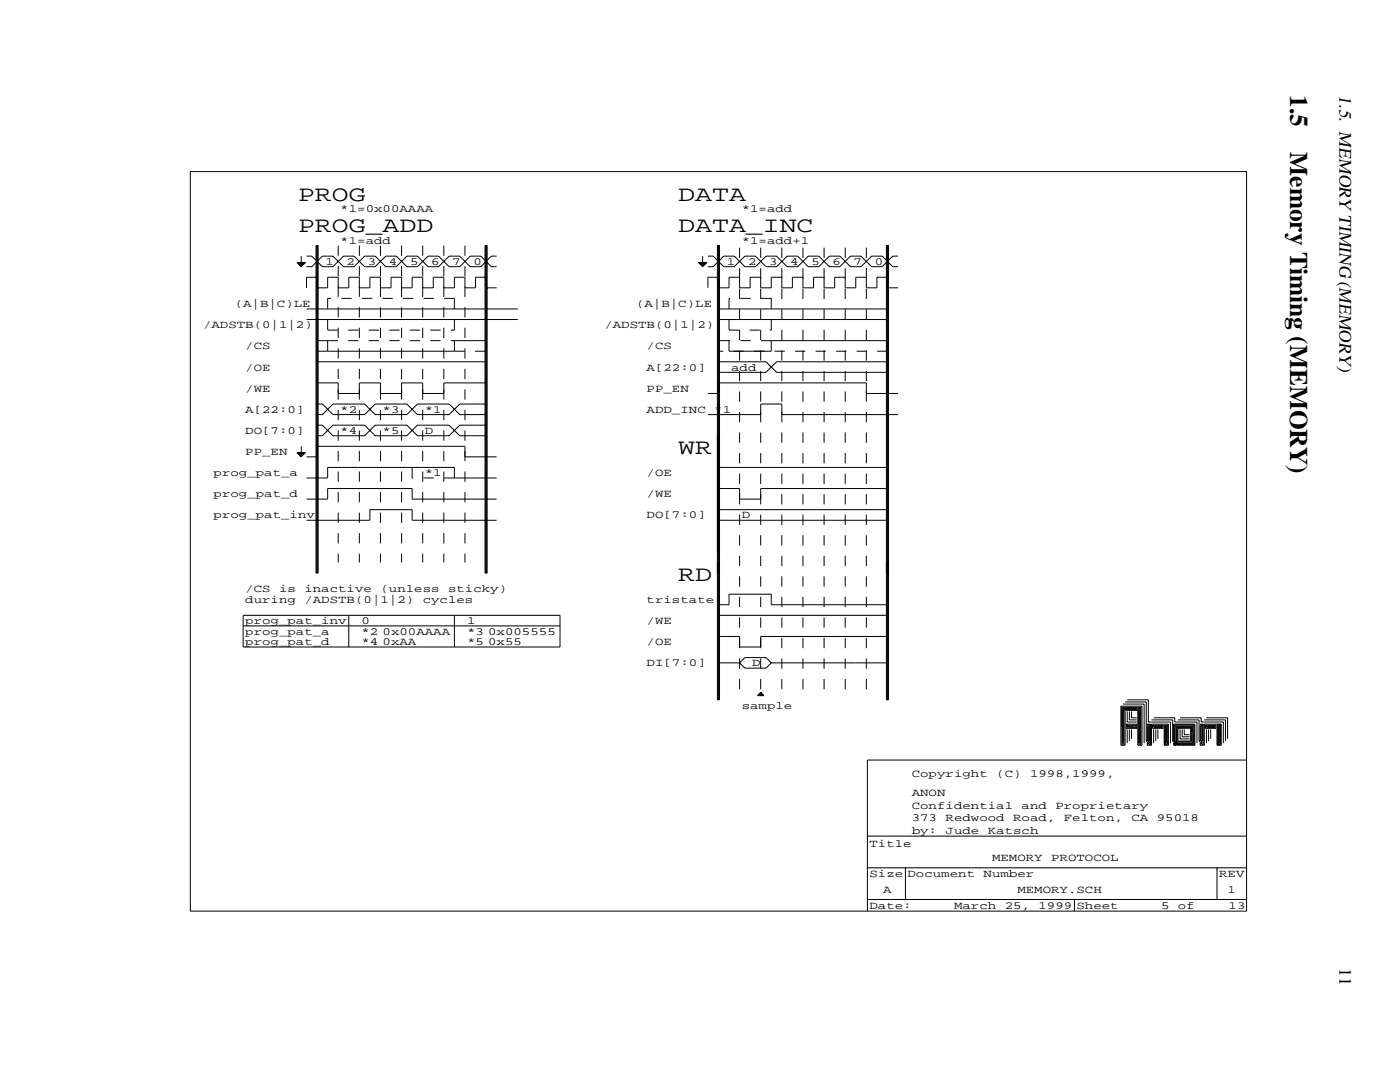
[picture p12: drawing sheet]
<svg xmlns="http://www.w3.org/2000/svg" width="279mm" height="216mm" viewBox="0 0 279 216" stroke-linecap="round" stroke-linejoin="round" font-family="sans-serif">
<g fill="none" stroke="#000" stroke-width=".2">
<path d="M38 34.2h210.8v147.6h-210.8zM59.3 52.4h1.7l-.9 .8zM59.5 52.4v.2M59.7 52.4v.4M59.9 52.4v.6M60.1 51.1v2.1M60.3 52.4v.6M60.5 52.4v.4M60.8 52.4v.2M61.2 51.1h1l2.1 2.1h2.1l2.2-2.1h2.1l2.1 2.1h2.1l2.1-2.1h2.1l2.1 2.1h2.1l2.1-2.1h2.1l2.1 2.1h2.1l2.1-2.1h2.2l2.1 2.1h1M63.1 49h.4v65.3h-.4zM63.3 49v65.3"/>
<path d="M63.3 55.3h-2.1v2.1M96.8 49h.4v65.3h-.4zM97 49v65.3M97 55.3h-2.1v2.1h-2.1v-2.1h-2.1v2.1h-2.1v-2.1h-2.1v2.1h-2.1v-2.1h-2.1v2.1h-2.2v-2.1h-2.1v2.1h-2.1v-2.1h-2.1v2.1h-2.1v-2.1h-2.1v2.1h-2.1v-2.1h-2.1v2.1h-2.1M97 57.4h2.1M99.1 51.1h-1l-2.1 2.1h-2.2l-2.1-2.1h-2.1l-2.1 2.1h-2.1l-2.1-2.1h-2.1l-2.1 2.1h-2.1l-2.1-2.1h-2.1l-2.1 2.1h-2.1l-2.2-2.1h-2.1l-2.1 2.1h-1M139.4 52.4h1.7l-.9 .8zM139.6 52.4v.2M139.8 52.4v.4M140 52.4v.6M140.2 51.1v2.1M140.4 52.4v.6"/>
<path d="M140.6 52.4v.4M140.9 52.4v.2M141.3 51.1h1l2.1 2.1h2.1l2.2-2.1h2.1l2.1 2.1h2.1l2.1-2.1h2.1l2.1 2.1h2.1l2.1-2.1h2.1l2.1 2.1h2.1l2.1-2.1h2.2l2.1 2.1h1M143.2 49h.4v90.6h-.4zM143.4 49v90.6M143.4 55.3h-2.1v2.1M176.9 49h.4v90.6h-.4zM177.1 55.3h-2.1v2.1h-2.1v-2.1h-2.1v2.1h-2.1v-2.1h-2.1v2.1h-2.1v-2.1h-2.1v2.1h-2.2v-2.1h-2.1v2.1h-2.1v-2.1h-2.1v2.1h-2.1v-2.1h-2.1v2.1h-2.1v-2.1h-2.1v2.1h-2.1M177.1 49v90.6M177.1 57.4h2.1M179.2 51.1h-1l-2.1 2.1h-2.2l-2.1-2.1h-2.1l-2.1 2.1h-2.1l-2.1-2.1h-2.1l-2.1 2.1h-2.1l-2.1-2.1h-2.1l-2.1 2.1h-2.1l-2.2-2.1h-2.1l-2.1 2.1h-1M61.2 61.6h42.1"/>
<path d="M61.2 63.8h42.1M63.3 72.2h33.7M63.3 68h2.1v2.1h25.3v-2.1h6.3M63.3 76.4h4.2v2.1h4.2v-2.1h4.2v2.1h4.2v-2.1h4.3v2.1h4.2v-2.1h8.4M141.3 78.5h2.1M143.4 72.2h9.5l2.1 2.1h22.1M143.4 61.6h33.7M143.4 63.8h33.7M143.4 68h2.1v2.1h8.4v-2.1h23.2M143.4 76.4h29.5v2.1h6.3M177.1 72.2h-22.1l-2.1 2.1h-9.5M59.3 90.3h1.7l-.9 .9z"/>
<path d="M59.5 90.3v.2M59.7 90.3v.4M59.9 90.3v.6M60.1 89.1v2.1M60.3 90.3v.6M60.5 90.3v.4M60.8 90.3v.2M61.2 91.2h2.1M61.2 95.4h4.2v-2.1h25.3v2.1h8.4M61.2 99.6h4.2v-2.1h16.9v2.1h16.8M63.3 80.6h1l2.1 2.1h6.4l2.1-2.1h6.3l2.1 2.1h6.3l2.1-2.1h5.3M63.3 82.7h1l2.1-2.1h6.4l2.1 2.1h6.3l2.1-2.1h6.3l2.1 2.1h5.3"/>
<path d="M63.3 84.8h1l2.1 2.1h6.4l2.1-2.1h6.3l2.1 2.1h6.3l2.1-2.1h5.3M63.3 86.9h1l2.1-2.1h6.4l2.1 2.1h6.3l2.1-2.1h6.3l2.1 2.1h5.3M63.3 89.1h29.5v2.1h6.3M141.3 82.7h10.5v-2.1h4.2v2.1h23.2M143.2 86.9h.4M143.4 97.5h4.2v2.1h4.2v-2.1h25.3M143.4 93.3h33.7M61.2 103.8h12.6v-2.1h8.5v2.1h16.8M143.2 114.3h.4M143.2 112.2h.4M143.2 110.1h.4M143.4 103.8h33.7"/>
<path d="M143.4 101.7h33.7M176.9 114.3h.4M176.9 112.2h.4M48.5 122.8h63.3v6.3h-63.3zM48.5 124.9h63.3M69.6 122.8v6.3M90.7 122.8v6.3M143.4 132.3h4.2M143.4 127h4.2v2.1h4.2v-2.1h25.3M143.4 122.8h33.7M143.4 120.7h2.1v-2.1h8.4v2.1h23.2M147.6 132.3l1.1-1.1h4.2l1 1.1"/>
<path d="M147.6 132.3l1.1 1h4.2l1-1M151.4 138.6v.2M151.6 138.4v.4M151.8 138.2l.6 .6h-1.2zM151.8 138.2v.6M152 138.4v.4M152.2 138.6v.2M153.9 132.3h23.2M225 139.6h4.2v4.5h4.4v4.2M223.7 140.9l.8 .9v6.9h-.8zM223.7 140.9h4.2v7.8h-.8v-7.6h.6v7.4h-.4v-7.2h.2v7M224.1 141.1l-.2 .2v7.2h.4v-6.7l-.2-.3v6.8"/>
<path d="M224.1 140.5h4.2v7.8M224.1 141.1h2.8v.7h-2.1zM224.5 140.1h4.3v7.8l.8 .8h.2v-4.2h3.4v4.2h-.9v-4h.7v3.8h-.4v-3.6h.2v3.4M224.5 141.3h2.1v.2h-1.8zM224.8 144.5h2.1v.8h-2.1zM224.8 144.5l.6 .6h1.2v-.4h-1.4l-.2 .4 .4-.2h1M225 142v2.1h1.9M225 145.5v2.8M225.4 142v1.6h1.5M225.4 145.5v2.4M225.8 142v1.2h1.1M225.8 145.5v1.9"/>
<path d="M229 147.9v-3h.2v3l.2 .2-.2 .4M229 144.5h.6v4l-.2 .2h-.4v-.4l.4-.4v-3.2h-.4zM229.8 143.6h4.2v4.3l.9 .8h3.6v-4.2h-4.3v3.4l.7 .6h3.3v-3.8h-3.8v3.2l.5 .4h3.1v-3.4h-3.3v3l.2 .2h2.9v-3h-2.9v2.8h2.7v-2.6h-2.5v2.4M230 144.7h2.1v.6h-2.1zM230 144.7l.4 .4h1.5v-.2h-1.5l-.2 .2M230.2 143.2h4.2v.9h4.5v4.2M230.2 145.5v2.8M230.7 145.5v2.4M231.1 145.5v1.9M234.2 148.3l.5 .4h-.5zM235.1 143.6h4.2v4.3l.8 .8h.3v-4.2h3.3v4.2h-.8v-4h.6v3.8h-.4v-3.6h.2v3.4M235.5 143.2h4.2v.9h4.4v4.2"/>
<path d="M235.5 145.5v1.9h1.9M235.9 145.5v1.5h1.5M236.3 145.5v1.1h1.1M239.5 144.5h.6v4l-.2 .2h-.4v-.4l.4-.4v-3.2h-.4zM239.5 147.9v-3h.2v3l.2 .2-.2 .4M240.4 143.6h4.2v4.3M240.6 144.7h2.1v.6h-2.1zM240.6 144.7l.4 .4h1.5v-.2h-1.5l-.2 .2M240.8 143.2h4.2v4.2M240.8 145.5v2.8M241.2 145.5v2.4M241.6 145.5v1.9"/>
<path d="M248.8 151.7h-75.7v30.1M173.1 179.5h75.7M173.1 173.2h75.7M173.1 166.8h75.7M180.7 173.2v6.3M214.4 179.5v2.3M242.9 173.2v6.3"/>
</g>
<g fill="none" stroke="#000" stroke-width=".2" stroke-dasharray="2" stroke-linecap="butt">
<path d="M65.4 59.5v2.1M67.5 49v63.2M71.7 49v63.2M75.9 49v63.2M80.1 49v63.2M84.4 49v63.2M88.6 49v63.2M90.7 59.5h-25.3M92.8 49v63.2M153.9 59.5h-8.4M153.9 59.5v2.1M65.4 70.1h-2.1"/>
<path d="M65.4 63.8v2.1M65.4 65.9h25.3M65.4 68h25.3M90.7 70.1h6.3M90.7 65.9v-2.1M90.7 61.6v-2.1M145.5 61.6v-2.1M145.5 63.8v2.1M145.5 65.9h8.4M153.9 65.9v-2.1M153.9 68h-8.4M177.1 70.1h-33.7"/>
<path d="M82.3 95.4v-2.1M90.7 95.4h-8.4M147.6 137.5v-88.5M151.8 137.5v-88.5M156 137.5v-88.5M160.2 137.5v-88.5M164.5 137.5v-88.5M168.7 137.5v-88.5M172.9 137.5v-88.5"/>
</g>
<g font-size="5.1">
<text x="257.5" y="19" transform="rotate(90 257.5 19)">1.5</text>
<text x="257.5" y="30.4" transform="rotate(90 257.5 30.4)">Memory Timing (MEMORY)</text>
</g>
<g font-size="4.4">
<text x="59.5" y="40">PROG</text>
<text x="135.4" y="40">DATA</text>
<text x="59.5" y="46.4">PROG_ADD</text>
<text x="135.4" y="46.4">DATA_INC</text>
<text x="135.4" y="90.6">WR</text>
<text x="135.4" y="115.9">RD</text>
</g>
<text font-size="3.6" x="267.4" y="19" transform="rotate(90 267.4 19)">1.5. MEMORY TIMING (MEMORY)</text>
<text font-size="3.5" x="267.4" y="193.2" transform="rotate(90 267.4 193.2)">11</text>
<g font-size="2.2">
<text x="67.9" y="42.3">*1=0x00AAAA</text>
<text x="148" y="42.3">*1=add</text>
<text x="65" y="52.9">1</text>
<text x="67.9" y="48.6">*1=add</text>
<text x="69.2" y="52.9">2</text>
<text x="73.4" y="52.9">3</text>
<text x="77.6" y="52.9">4</text>
<text x="81.8" y="52.9">5</text>
<text x="86" y="52.9">6</text>
<text x="90.3" y="52.9">7</text>
<text x="94.5" y="52.9">0</text>
<text x="145.1" y="52.9">1</text>
<text x="148" y="48.6">*1=add+1</text>
<text x="149.3" y="52.9">2</text>
<text x="153.5" y="52.9">3</text>
<text x="157.7" y="52.9">4</text>
<text x="161.9" y="52.9">5</text>
<text x="166.2" y="52.9">6</text>
<text x="170.4" y="52.9">7</text>
<text x="174.6" y="52.9">0</text>
<text x="40.5" y="65.5">/ADSTB(0|1|2)</text>
<text x="46.8" y="61.3">(A|B|C)LE</text>
<text x="120.6" y="65.5">/ADSTB(0|1|2)</text>
<text x="126.9" y="61.3">(A|B|C)LE</text>
<text x="48.9" y="69.7">/CS</text>
<text x="129" y="69.7">/CS</text>
<text x="48.9" y="73.9">/OE</text>
<text x="129" y="73.9">A[22:0]</text>
<text x="145.9" y="73.9">add</text>
<text x="48.9" y="82.4">A[22:0]</text>
<text x="48.9" y="78.2">/WE</text>
<text x="67.9" y="82.4">*2</text>
<text x="76.4" y="82.4">*3</text>
<text x="84.8" y="82.4">*1</text>
<text x="129" y="78.2">PP_EN</text>
<text x="129" y="82.4">ADD_INC</text>
<text x="142.5" y="82.4">*1</text>
<text x="48.9" y="86.6">DO[7:0]</text>
<text x="67.9" y="86.6">*4</text>
<text x="76.4" y="86.6">*5</text>
<text x="84.8" y="86.6">D</text>
<text x="42.6" y="95">prog_pat_a</text>
<text x="48.9" y="90.8">PP_EN</text>
<text x="84.8" y="95">*1</text>
<text x="129" y="95">/OE</text>
<text x="42.6" y="99.2">prog_pat_d</text>
<text x="129" y="99.2">/WE</text>
<text x="42.6" y="103.4">prog_pat_inv</text>
<text x="129" y="103.4">DO[7:0]</text>
<text x="148" y="103.5">D</text>
<text x="48.9" y="118.2">/CS</text>
<text x="55.7" y="118.2">is</text>
<text x="60.8" y="118.2">inactive</text>
<text x="75.9" y="118.2">(unless</text>
<text x="89.4" y="118.2">sticky)</text>
<text x="48.9" y="124.5">prog_pat_inv</text>
<text x="48.9" y="120.3">during</text>
<text x="60.8" y="120.3">/ADSTB(0|1|2)</text>
<text x="72.1" y="124.5">0</text>
<text x="84.4" y="120.3">cycles</text>
<text x="93.2" y="124.5">1</text>
<text x="129" y="120.3">tristate</text>
<text x="129" y="124.5">/WE</text>
<text x="48.9" y="126.6">prog_pat_a</text>
<text x="48.9" y="128.7">prog_pat_d</text>
<text x="72.1" y="126.6">*2</text>
<text x="72.1" y="128.7">*4</text>
<text x="76.4" y="126.6">0x00AAAA</text>
<text x="76.4" y="128.7">0xAA</text>
<text x="93.2" y="126.6">*3</text>
<text x="93.2" y="128.7">*5</text>
<text x="97.4" y="128.7">0x55</text>
<text x="97.4" y="126.6">0x005555</text>
<text x="129" y="128.7">/OE</text>
<text x="129" y="133">DI[7:0]</text>
<text x="150.1" y="133">D</text>
<text x="148" y="141.4">sample</text>
<text x="182" y="155">Copyright</text>
<text x="198.8" y="155">(C)</text>
<text x="205.6" y="155">1998,1999,</text>
<text x="182" y="161.4">Confidential</text>
<text x="182" y="158.8">ANON</text>
<text x="203.9" y="161.4">and</text>
<text x="210.6" y="161.4">Proprietary</text>
<text x="182" y="166.4">by:</text>
<text x="182" y="163.9">373</text>
<text x="188.7" y="166.4">Jude</text>
<text x="188.7" y="163.9">Redwood</text>
<text x="197.1" y="166.4">Katsch</text>
<text x="202.2" y="163.9">Road,</text>
<text x="212.3" y="163.9">Felton,</text>
<text x="225.8" y="163.9">CA</text>
<text x="230.9" y="163.9">95018</text>
<text x="173.5" y="168.9">Title</text>
<text x="198" y="171.9">MEMORY</text>
<text x="209.8" y="171.9">PROTOCOL</text>
<text x="173.5" y="175.1">Size Document</text>
<text x="176.3" y="178.2">A</text>
<text x="196.3" y="175.1">Number</text>
<text x="203" y="178.2">MEMORY.SCH</text>
<text x="243.3" y="175.1">REV</text>
<text x="245" y="178.2">1</text>
<text x="173.5" y="181.4">Date:</text>
<text x="190.4" y="181.4">March</text>
<text x="200.5" y="181.4">25,</text>
<text x="207.3" y="181.4">1999 Sheet</text>
<text x="231.7" y="181.4">5</text>
<text x="235.1" y="181.4">of</text>
<text x="245.2" y="181.4">13</text>
</g>
</svg>
